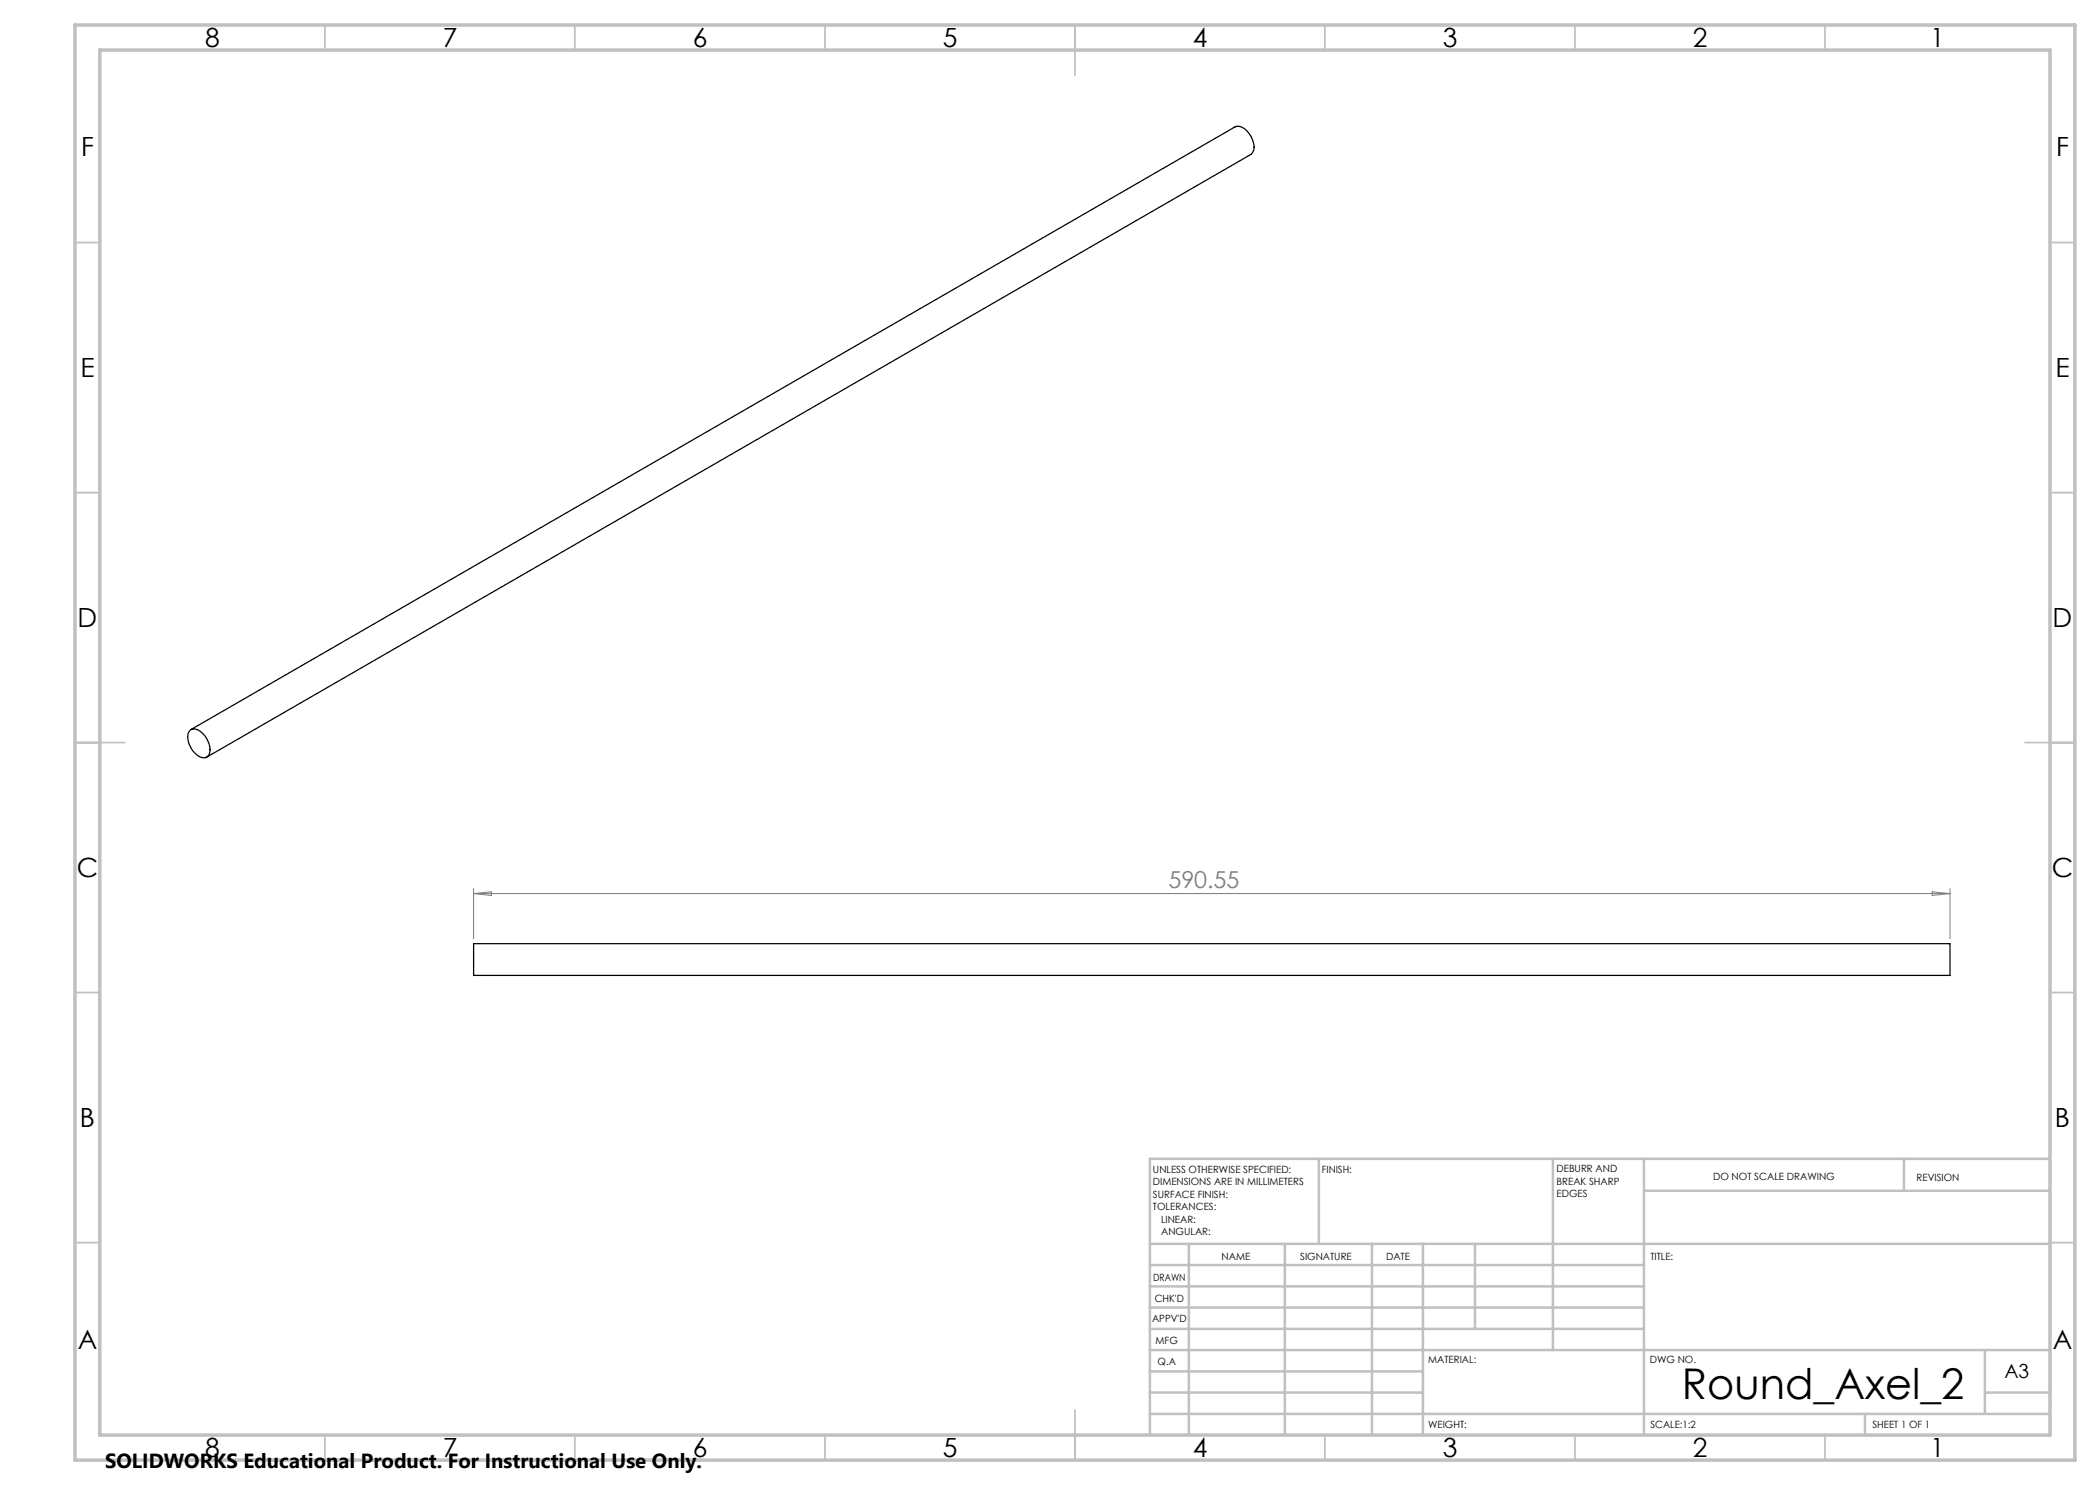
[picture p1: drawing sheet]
<svg xmlns="http://www.w3.org/2000/svg" width="420mm" height="297mm" viewBox="0 0 420 297" stroke-linecap="round" stroke-linejoin="round" font-family="sans-serif">
<path d="M38.1 146a1.95 1.95 0 0 1 2.5 .7 4.2 4.2 0 0 1 1.2 4.3 1.41 1.41 0 0 1-2.3 .1 4.3 4.3 0 0 1-1.7-4.8zM38.2 145.9l208.8-120.5a2.41 2.41 0 0 1 2.8 1.3 3.7 3.7 0 0 1 .7 3.8l-.3 .4-208.8 120.5M94.7 188.7h295.3v6.4h-295.3z" fill="none" stroke="#000" stroke-width=".25"/>
<path d="M94.7 177.7v10M94.7 178.7h295.3M94.7 178.7l3.6-.3v.7zM386.4 178.4l3.6 .3-3.6 .4zM390 177.7v10" fill="none" stroke="#808080" stroke-width=".2"/>
<g fill="none" stroke="#c0c0c0" stroke-width=".35">
<path d="M65 5v5M115 5v5M165 5v5M215 5v10M265 5v5M315 5v5M365 5v5M15 48.5h5M410 48.5h5M15 98.5h5M410 98.5h5M15 148.5h10"/>
<path d="M405 148.5h10M15 198.5h5M410 198.5h5M15 248.5h5M410 248.5h5M65 287v5M115 287v5M165 287v5M215 282v10M265 287v5M315 287v5M365 287v5"/>
</g>
<g fill="none" stroke="#c0c0c0" stroke-width=".5">
<path d="M263.8 231.8v17M310.6 231.8v38.2M328.8 231.8v55.2M328.8 238.2h81.2M380.8 231.8v6.4M410 231.8h-180v55.2M230 248.8h180M230 257.3h98.8M230 253h98.8M237.8 248.8v38.2M257 248.8v38.2M274.4 248.8v38.2"/>
<path d="M284.6 248.8v38.2M295 248.8v17M230 265.8h98.8M230 261.5h98.8M230 278.5h54.6M230 274.3h54.6M230 270h180M397 278.5h13M397 270v12.8M230 282.8h180M373 282.8v4.2"/>
</g>
<path d="M15 5h400v287h-400zM20 10h390v277h-390z" fill="none" stroke="#c0c0c0" stroke-width=".7"/>
<text font-size="8.5" x="336.4" y="279.7">Round_Axel_2</text>
<g font-size="5.3">
<text x="41" y="9.5">8</text>
<text x="88.5" y="9.5">7</text>
<text x="138.5" y="9.5">6</text>
<text x="188.5" y="9.5">5</text>
<text x="238.5" y="9.5">4</text>
<text x="288.5" y="9.5">3</text>
<text x="338.5" y="9.5">2</text>
<text x="386" y="9.5">1</text>
<text x="16.2" y="31.2">F</text>
<text x="411.2" y="31.2">F</text>
<text x="16.1" y="75.5">E</text>
<text x="411.1" y="75.5">E</text>
<text x="15.5" y="125.5">D</text>
<text x="410.5" y="125.5">D</text>
<text x="15.4" y="175.5">C</text>
<text x="410.4" y="175.5">C</text>
<text x="16" y="225.5">B</text>
<text x="411" y="225.5">B</text>
<text x="15.5" y="269.7">A</text>
<text x="410.5" y="269.7">A</text>
<text x="41" y="291.5">8</text>
<text x="88.5" y="291.5">7</text>
<text x="138.5" y="291.5">6</text>
<text x="188.5" y="291.5">5</text>
<text x="238.5" y="291.5">4</text>
<text x="288.5" y="291.5">3</text>
<text x="338.5" y="291.5">2</text>
<text x="386" y="291.5">1</text>
</g>
<text font-size="4.7" fill="#808080" x="233.7" y="177.7">590.55</text>
<text font-size="4.1" x="21" y="293.7">SOLIDWORKS Educational Product. For Instructional Use Only.</text>
<text font-size="3.9" x="400.9" y="275.5">A3</text>
<g font-size="2">
<text x="230.6" y="234.6">UNLESS OTHERWISE SPECIFIED:</text>
<text x="230.6" y="237.1">DIMENSIONS ARE IN MILLIMETERS</text>
<text x="230.6" y="239.6">SURFACE FINISH:</text>
<text x="264.4" y="234.6">FINISH:</text>
<text x="311.3" y="234.5">DEBURR AND</text>
<text x="311.3" y="237">BREAK SHARP</text>
<text x="311.3" y="239.5">EDGES</text>
<text x="342.6" y="236">DO NOT SCALE DRAWING</text>
<text x="383.3" y="236.2">REVISION</text>
<text x="230.6" y="242.1">TOLERANCES:</text>
<text x="232.2" y="244.6">LINEAR:</text>
<text x="232.2" y="247.1">ANGULAR:</text>
<text x="244.3" y="252">NAME</text>
<text x="260" y="251.9">SIGNATURE</text>
<text x="277.2" y="251.9">DATE</text>
<text x="330.1" y="251.9">TITLE:</text>
<text x="230.6" y="256.1">DRAWN</text>
<text x="230.9" y="260.3">CHK'D</text>
<text x="230.4" y="264.4">APPV'D</text>
<text x="231.1" y="268.8">MFG</text>
<text x="231.5" y="273">Q.A</text>
<text x="285.6" y="272.5">MATERIAL:</text>
<text x="330" y="272.5">DWG NO.</text>
<text x="285.6" y="285.5">WEIGHT:</text>
<text x="330.1" y="285.6">SCALE:1:2</text>
<text x="374.5" y="285.6">SHEET 1 OF 1</text>
</g>
</svg>
